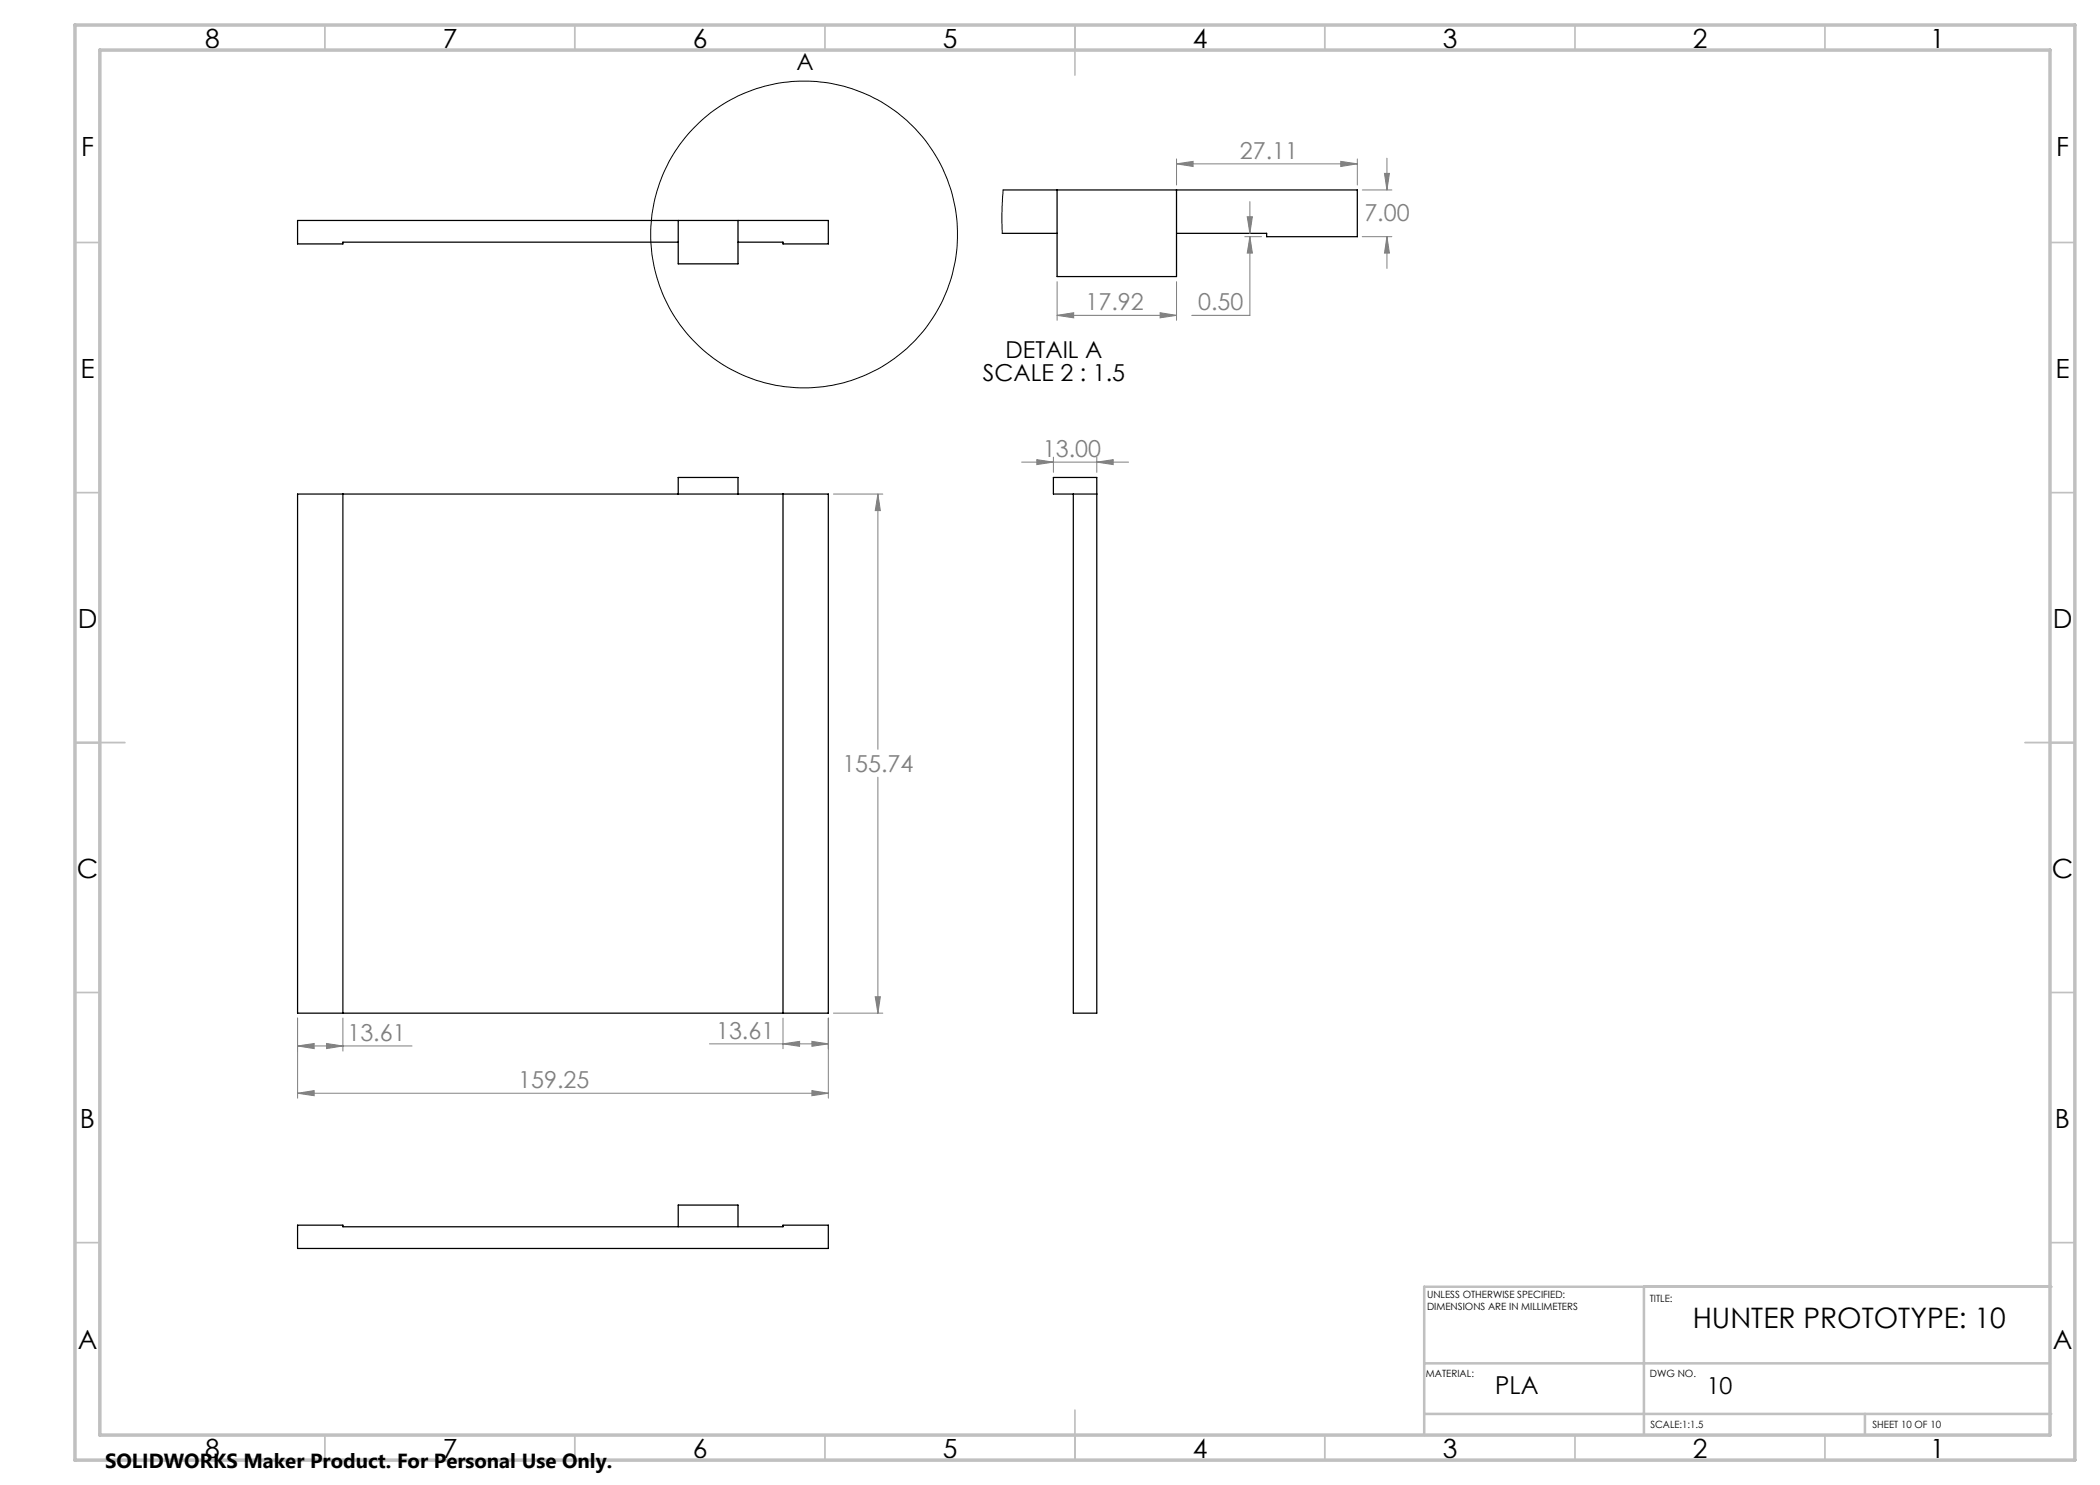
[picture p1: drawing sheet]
<svg xmlns="http://www.w3.org/2000/svg" width="420mm" height="297mm" viewBox="0 0 420 297" stroke-linecap="round" stroke-linejoin="round" font-family="sans-serif">
<path d="M200.6 38h70.9v9.3h-18.2v-.6h-18M211.4 38v17.3h23.9v-17.3M135.6 44.1v8.7h12v-8.7M135.6 48.4h-67v.4h-9.1v-4.7h106.2v4.7h-9.1v-.4h-9M200.4 46.7h11M59.5 98.8h106.2v103.8h-106.2zM68.6 98.8v103.8M135.6 98.8v-3.3h12v3.3M156.6 98.8v103.8M214.7 98.8v103.8h4.7v-107.1h-8.7v3.3h8.7M59.5 245h9.1v.4h88v-.4h9.1v4.7h-106.2zM135.6 245.4v-4.4h12v4.4" fill="none" stroke="#000" stroke-width=".25"/>
<g fill="none" stroke="#000" stroke-width=".2">
<path d="M200.6 38l-.2 4.5v4.2"/>
<circle cx="160.8" cy="46.9" r="30.7"/>
</g>
<g fill="none" stroke="#808080" stroke-width=".2">
<path d="M235.3 32.8l3.3-.5v1zM235.3 31.8v5.2M235.3 32.8h36.2M268.1 32.3l3.4 .5-3.4 .5zM271.5 31.8v5.2M272.5 38h5.9M276.9 34.7h1l-.5 3.3zM277.4 31.6v6.4M211.4 56.3v7.8M235.3 56.3v7.8M249 47.3h3.3M249.4 43.4h1.1l-.5 3.3z"/>
<path d="M250 47.3l.5 3.3h-1.1zM250 47.3v15.8h-11.7M250 40.3v6.4M272.5 47.3h5.9M277.4 47.3l.5 3.3h-1zM277.4 47.3v6.4M211.4 63.1l3.3-.6v1.1zM211.4 63.1h23.9M232 62.5l3.3 .6-3.3 .5zM166.7 98.8h9.9M175.6 98.8l.5 3.3h-1.1zM175.6 98.8v51.1"/>
<path d="M204.3 92.4h21.4M207.4 91.9l3.3 .5-3.3 .5zM210.7 91.4v3.1M219.4 92.4l3.2-.5v1zM219.4 91.4v3.1M175.6 155.4v47.2M175 199.4h1.1l-.5 3.2zM59.5 209.2l3.3-.5v1zM59.5 218.6l3.3-.5v1zM59.5 203.6v16M59.5 209.2h22.9M59.5 218.6h106.2"/>
<path d="M65.3 208.7l3.3 .5-3.3 .5zM68.6 203.6v6.6M141.9 208.8h23.8M156.6 208.8l3.3-.5v1zM156.6 203.6v6.2M162.4 218.1l3.3 .5-3.3 .5zM162.4 208.3l3.3 .5-3.3 .5zM165.7 203.6v16M166.7 202.6h9.9"/>
</g>
<g fill="none" stroke="#c0c0c0" stroke-width=".35">
<path d="M65 5v5M115 5v5M165 5v5M215 5v10M265 5v5M315 5v5M365 5v5M15 48.5h5M410 48.5h5M15 98.5h5M410 98.5h5M15 148.5h10"/>
<path d="M405 148.5h10M15 198.5h5M410 198.5h5M15 248.5h5M410 248.5h5M65 287v5M115 287v5M165 287v5M215 282v10M265 287v5M315 287v5M365 287v5"/>
</g>
<path d="M328.8 257.3v29.7M410.2 257.3h-125.4v29.7M284.8 272.7h125.2M284.8 282.8h125.4M373 282.8v4.2" fill="none" stroke="#c0c0c0" stroke-width=".5"/>
<path d="M15 5h400v287h-400zM20 10h390v277h-390z" fill="none" stroke="#c0c0c0" stroke-width=".7"/>
<path d="M65.3 208.7l3.3 .5-3.3 .5zM59.5 209.2l3.3-.5v1zM59.5 218.6l3.3-.5v1zM162.4 218.1l3.3 .5-3.3 .5zM156.6 208.8l3.3-.5v1zM162.4 208.3l3.3 .5-3.3 .5zM175.6 98.8l.5 3.3h-1.1zM175 199.4h1.1l-.5 3.2zM207.4 91.9l3.3 .5-3.3 .5zM219.4 92.4l3.2-.5v1zM235.3 32.8l3.3-.5v1zM268.1 32.3l3.4 .5-3.4 .5zM211.4 63.1l3.3-.6v1.1zM232 62.5l3.3 .6-3.3 .5zM250 47.3l.5 3.3h-1.1zM249.4 43.4h1.1l-.5 3.3zM277.4 47.3l.5 3.3h-1zM276.9 34.7h1l-.5 3.3z" fill="#808080"/>
<text font-size="5.6" x="338.5" y="265.5">HUNTER PROTOTYPE: 10</text>
<g font-size="5.3">
<text x="41" y="9.5">8</text>
<text x="88.5" y="9.5">7</text>
<text x="138.5" y="9.5">6</text>
<text x="188.5" y="9.5">5</text>
<text x="238.5" y="9.5">4</text>
<text x="288.5" y="9.5">3</text>
<text x="338.5" y="9.5">2</text>
<text x="386" y="9.5">1</text>
<text x="16.2" y="31.3">F</text>
<text x="411.2" y="31.3">F</text>
<text x="16.1" y="75.5">E</text>
<text x="411.1" y="75.5">E</text>
<text x="15.5" y="125.5">D</text>
<text x="410.5" y="125.5">D</text>
<text x="15.4" y="175.5">C</text>
<text x="410.4" y="175.5">C</text>
<text x="16" y="225.5">B</text>
<text x="411" y="225.5">B</text>
<text x="15.5" y="269.8">A</text>
<text x="410.5" y="269.8">A</text>
<text x="41" y="291.5">8</text>
<text x="88.5" y="291.5">7</text>
<text x="138.5" y="291.5">6</text>
<text x="188.5" y="291.5">5</text>
<text x="238.5" y="291.5">4</text>
<text x="288.5" y="291.5">3</text>
<text x="338.5" y="291.5">2</text>
<text x="386" y="291.5">1</text>
</g>
<text font-size="4.9" x="299.1" y="278.8">PLA</text>
<g font-size="4.7">
<text x="159.3" y="13.9">A</text>
<text x="201.1" y="71.7">DETAIL A</text>
<text x="196.6" y="76.2">SCALE 2 : 1.5</text>
<text x="341.3" y="278.8">10</text>
</g>
<g font-size="4.7" fill="#808080">
<text x="248" y="31.8">27.11</text>
<text x="272.9" y="44.1">7.00</text>
<text x="217.1" y="62">17.92</text>
<text x="239.6" y="62">0.50</text>
<text x="208.6" y="91.4">13.00</text>
<text x="168.5" y="154.4">155.74</text>
<text x="69.5" y="208.2">13.61</text>
<text x="143.2" y="207.7">13.61</text>
<text x="103.7" y="217.6">159.25</text>
</g>
<text font-size="4.1" x="21" y="293.7">SOLIDWORKS Maker Product. For Personal Use Only.</text>
<g font-size="2">
<text x="285.4" y="259.6">UNLESS OTHERWISE SPECIFIED:</text>
<text x="285.4" y="262.1">DIMENSIONS ARE IN MILLIMETERS</text>
<text x="330" y="260.3">TITLE:</text>
<text x="285.2" y="275.4">MATERIAL:</text>
<text x="330" y="275.4">DWG NO.</text>
<text x="330.1" y="285.6">SCALE:1:1.5</text>
<text x="374.5" y="285.6">SHEET 10 OF 10</text>
</g>
</svg>
